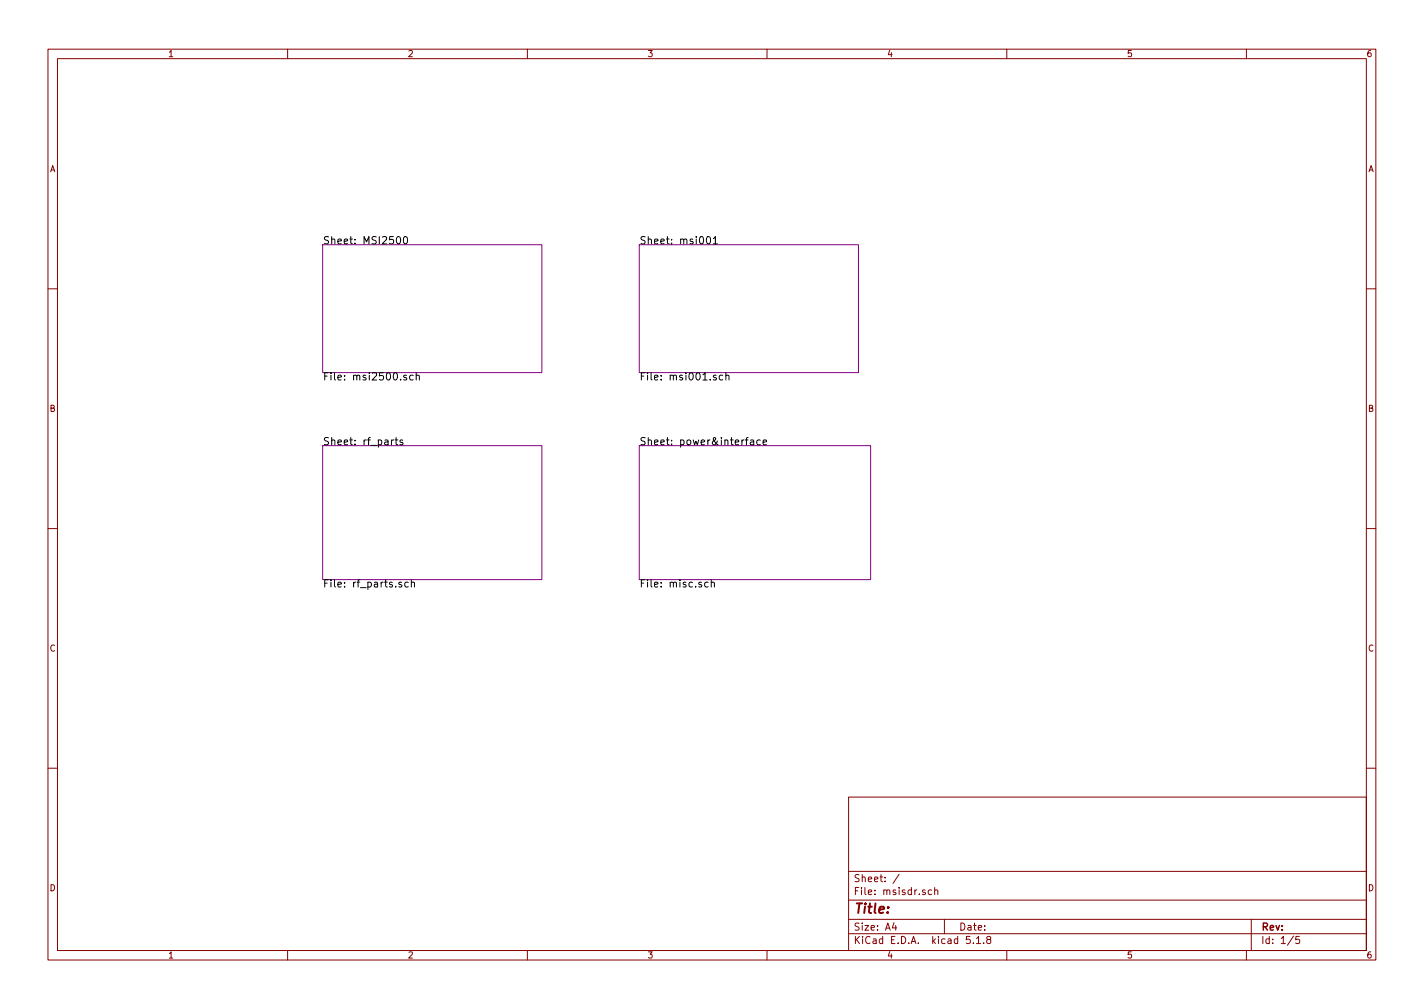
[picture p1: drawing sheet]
<svg xmlns="http://www.w3.org/2000/svg" width="297mm" height="210mm" viewBox="0 0 297 210" stroke-linecap="round" stroke-linejoin="round" font-family="sans-serif">
<g fill="none" stroke="#840000" stroke-width=".21">
<path d="M10 10.3h277v189.9h-277zM12 12.2h273v186.1h-273zM60 10.3v1.9M110 10.3v1.9M160 10.3v1.9M210 10.3v1.9M260 10.3v1.9M10 60.2h2M285 60.2h2M10 110.3h2M285 110.3h2M10 160.2h2"/>
<path d="M177 166.3h108v32h-108zM285 160.2h2M60 198.3v1.9M110 198.3v1.9M160 198.3v1.9M177 194.8h108M177 191.8h108M177 187.8h108M177 181.8h108M186.5 192.5l-.4 1h1M186.8 193v1M187.6 182.3l-1.3 2"/>
<path d="M194.3 185.7l-.4-.1-.3 .3 .1 .6 .2 .1 .4-.1M195 185.7l.2-.1 .4 .1v.9M195 185.1v1.5M197 191.8v3M202.3 195.3h-.7l-.1 .7 .3-.1 .5 .1 .1 .2-.1 .5-.2 .1-.6-.1M203 196.7v.1M203.7 195.8l.4-.5v1.5M203.7 196.8h.8M205.2 196.7v.1M206.1 196l-.3-.3 .1-.2 .2-.2 .5 .1 .1 .2-.1 .3-.5 .1-.3 .3 .1 .4 .2 .1h.3l.3-.3v-.2l-.3-.3M210 198.3v1.9M260 198.3v1.9"/>
<path d="M261 191.8v6.5M269.8 195.2l-1.2 2M271 195.3h-.7v.7h.7l.1 .2-.1 .5-.2 .1-.5-.1"/>
</g>
<path d="M67.3 51h45.7v26.7h-45.7zM133.3 51h45.8v26.7h-45.8zM67.3 93h45.7v27.9h-45.7zM133.3 93h48.3v27.9h-48.3z" fill="none" stroke="#840084" stroke-width=".21"/>
<g fill="none" stroke="#000" stroke-width=".21">
<path d="M82.8 49.5l.3-.2a.81 .81 0 0 1 .5 .8 .81 .81 0 0 1-.5 .8l-.3-.2-.1-.4zM84.3 49.5l.2-.2a.81 .81 0 0 1 .5 .8 .81 .81 0 0 1-.5 .8l-.2-.2-.1-.4zM147.5 49.5l.4-.2a.87 .87 0 0 1-.2 1.6l-.4-.6zM148.8 49.8l.4-.5v1.6M148.8 50.9h.9M84.8 78.3h-.4l-.2 .2 .1 .2 .5 .1v.4h-.6M86.2 78.3h-.5l-.3 .2 .2 .7h.6M86.8 78.4l.2-.1h.4l.1 1M86.8 77.7v1.6M149.4 78.3h-.4l-.2 .2 .1 .2 .5 .1v.4h-.6M150.7 78.3h-.4l-.3 .2 .2 .7h.5M151.4 78.4l.2-.1h.4l.1 1"/>
<path d="M151.4 77.7v1.6M82.1 91.8l-.4 .2M82.4 91.8h.6M82.6 91.3v1.3l.4 .2M84 91.8h-.4l-.2 .2 .1 .2 .5 .1v.4h-.6M156.6 91.8h.5l.1 1M157.2 92.1l-.5 .1a.3 .3 0 0 0-.2 .3 .3 .3 0 0 0 .2 .3l.5-.1M158.6 91.8h-.4l-.3 .2 .1 .7h.6M159.2 92.3l.7-.2-.1-.3h-.4l-.2 .2 .1 .7h.5M83.8 121.5l-.4-.1-.2 .2 .1 .3 .5 .1v.4h-.6M85.2 121.5l-.5-.1-.3 .3 .2 .7h.6M85.8 121.6l.2-.2 .4 .1 .1 .9"/>
<path d="M85.8 120.9v1.5M147.7 121.5l-.4-.1-.3 .3 .1 .7h.6M148.4 121.6l.2-.2 .3 .1 .1 .9M148.4 120.9v1.5"/>
</g>
<text font-size="2.8" fill="#840000" x="178" y="190.5">Title:</text>
<g font-size="2.1">
<text x="67.3" y="50.9">Sheet: MSI2500</text>
<text x="133.3" y="50.9">Sheet: msi001</text>
<text x="67.3" y="79.3">File: msi2500.sch</text>
<text x="133.3" y="79.3">File: msi001.sch</text>
<text x="67.3" y="92.9">Sheet: rf_parts</text>
<text x="133.3" y="92.9">Sheet: power&amp;interface</text>
<text x="67.3" y="122.5">File: rf_parts.sch</text>
<text x="133.3" y="122.5">File: misc.sch</text>
</g>
<g font-size="2.1" fill="#840000">
<text x="178" y="184">Sheet: /</text>
<text x="178" y="186.7">File: msisdr.sch</text>
<text x="178" y="196.9">KiCad E.D.A. kicad 5.1.8</text>
<text x="178" y="194.1">Size: A4</text>
<text x="200" y="194.1">Date:</text>
<text x="263" y="194.1">Rev:</text>
<text x="263" y="196.9">Id: 1/5</text>
</g>
<g font-size="1.8" fill="#840000">
<text x="35" y="11.9">1</text>
<text x="85" y="11.9">2</text>
<text x="135" y="11.9">3</text>
<text x="185" y="11.9">4</text>
<text x="235" y="11.9">5</text>
<text x="285" y="11.9">6</text>
<text x="10.4" y="35.9">A</text>
<text x="285.4" y="35.9">A</text>
<text x="10.4" y="85.9">B</text>
<text x="285.4" y="85.9">B</text>
<text x="10.4" y="135.9">C</text>
<text x="285.4" y="135.9">C</text>
<text x="10.4" y="185.9">D</text>
<text x="285.4" y="185.9">D</text>
<text x="35" y="199.9">1</text>
<text x="85" y="199.9">2</text>
<text x="135" y="199.9">3</text>
<text x="185" y="199.9">4</text>
<text x="235" y="199.9">5</text>
<text x="285" y="199.9">6</text>
</g>
</svg>
